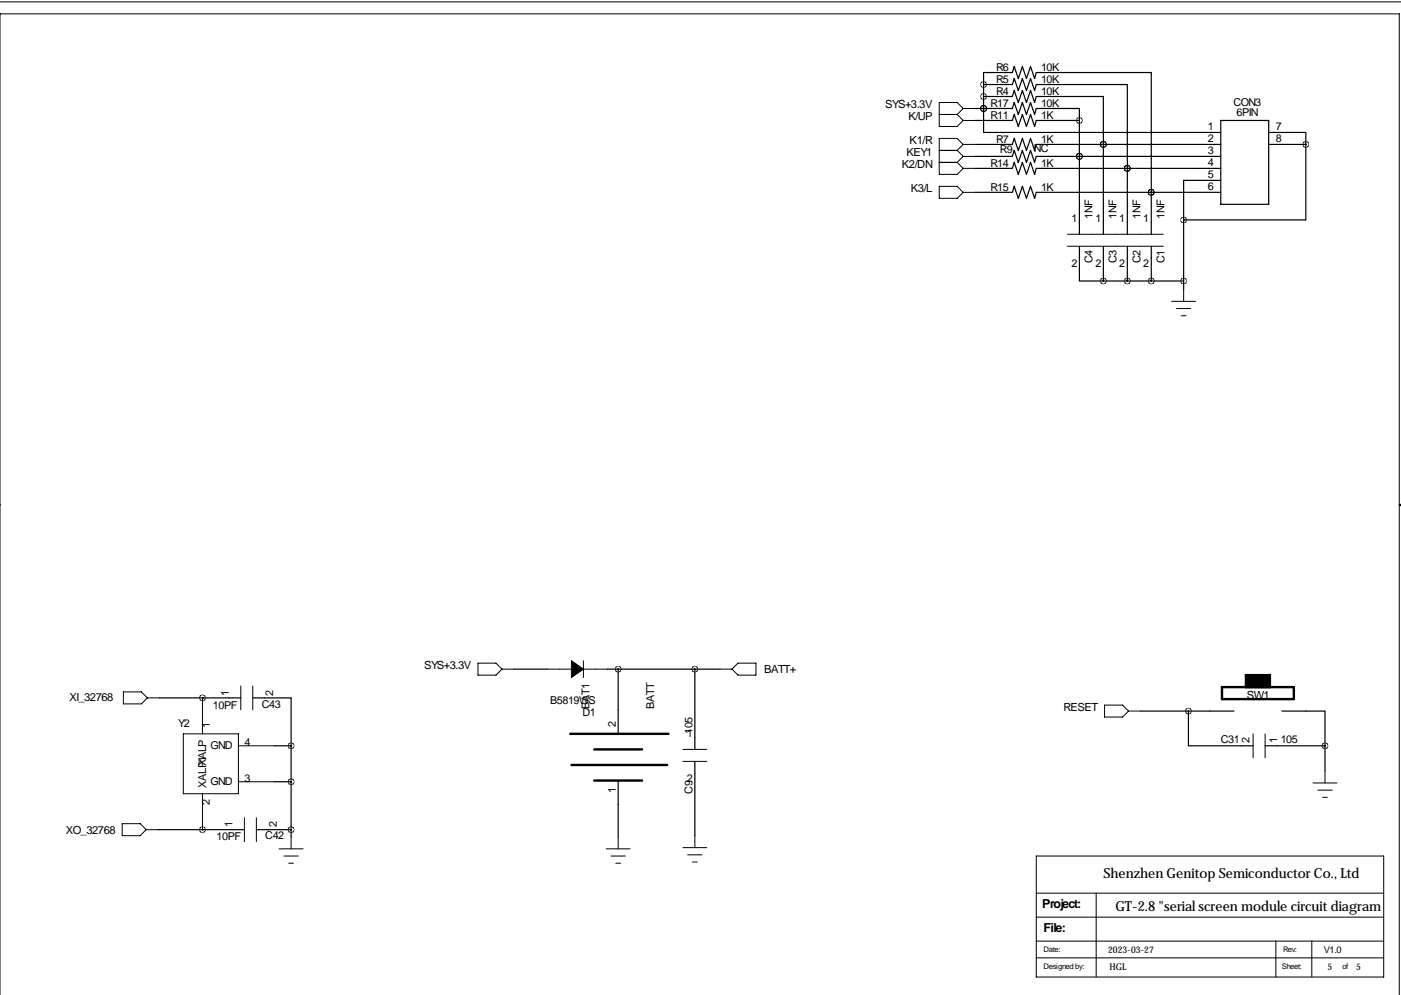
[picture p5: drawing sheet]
<svg xmlns="http://www.w3.org/2000/svg" width="297mm" height="211mm" viewBox="0 0 297 211" stroke-linecap="round" stroke-linejoin="round" font-family="sans-serif">
<g fill="none" stroke="#000" stroke-width=".21">
<path d="M0 .4h297.1M199.1 31.9h3.8M199.1 39.5h3.8l1.3 1.3-1.3 1.3h-3.8zM199.1 34.4h3.8M199.1 24.3h3.8M202.9 31.9l1.3 1.3M202.9 34.4l1.3 1.3M202.9 24.3l1.3 1.2M204.2 30.6h2.6M204.2 30.6l-1.3 1.3M204.2 23l-1.3-1.3h-3.8v5.1h3.8l1.3-1.3M204.2 30.6l-1.3-1.2h-3.8v7.6h3.8l1.3-1.3"/>
<path d="M204.2 33.2h2.6M204.2 33.2l-1.3 1.2M204.2 35.7h2.6M204.2 25.5h2.6M204.2 23h2.6M204.2 23l-1.3 1.3M204.2 40.8h2.6M226.3 49.7h20.3M226.3 52.2h20.3M248.4 63.9h5.1M249.4 65.4h3.1M250.4 66.9h1.1"/>
<path d="M251 61.4v2.5M-.1 107.1h.1M296.7 107.1h.4M296.7 107.1l.4 .2M297.1 106.9l-.4 .2M26.2 146.7h3.8l1.2 1.3-1.2 1.2h-3.8zM31.2 148h2.6M38.9 155.6h11.6v12.7h-11.6zM42.9 148v7.6M50.5 158.1h7.7M51.1 145.4v5.1M53.6 145.4v5.1"/>
<path d="M101.3 140.6h3.9l1.2 1.3-1.2 1.2h-3.9zM106.4 141.9h2.6M116.1 141.9h5.1M123.7 140.1v3.6M123.7 141.9h5.1M144.8 158.9h5.1M152.7 141.9h2.5M156.5 140.6h3.8v2.5h-3.8l-1.3-1.2zM234.2 149.5h3.8l1.3 1.3-1.3 1.2h-3.8zM239.3 150.8h2.5M265.7 155.6v5.1M268.2 155.6v5.1"/>
<path d="M25.9 174.6h3.8l1.3 1.3-1.3 1.3h-3.8zM31 175.9h2.5M42.9 168.3v7.6M50.5 165.7h7.7M51.8 173.4v5M54.4 173.4v5M59.2 180h5.1M61.7 177.4v2.6M128.5 180h5.1M131.1 177.4v2.6M144.8 161.4h5.1M144.8 179.7h5.1"/>
<path d="M147.3 177.2v2.5M278.4 166h5.1M279.4 167.5h3M280.4 169.1h1M280.9 163.5v2.5M60.2 181.5h3M61.2 183h1M129.5 181.5h3.1M130.6 183h1M145.8 181.2h3M146.8 182.8h1M219.7 199.5h73.7"/>
<path d="M219.7 194.5h73.7M219.7 181.5h73.7v25.7h-73.7zM219.7 189.4h73.7M232.4 189.4v17.8M270.5 199.5v7.7M278.1 199.5v7.7M0 211v-208.1h296.7v208.1M219.7 203.1h73.7"/>
</g>
<path d="M120.9 155.6h20.8M126 158.9h10.1M259.1 145.7h15.2v2.5h-15.2zM121.2 162.2h20.3M126 165.5h10.1" fill="none" stroke="#000" stroke-width=".51"/>
<g fill="none" stroke="#000" stroke-width=".25">
<path d="M208.5 17.9h6.1l.4-1.2 .9 2.5 .9-2.5 .8 2.5 .9-2.5 .9 2.5 .3-1.3h19.3v17.8M208.5 17.9v-2.5h6.1l.4-1.3 .9 2.6 .9-2.6 .8 2.6 .9-2.6 .9 2.6 .3-1.3h24.4v25.4M208.5 17.9v5.1M206.8 23h7.8l.4-1.3 .9 2.6 .9-2.6 .8 2.6 .9-2.6 .9 2.6 .3-1.3h9.2v2.5M206.8 25.5h7.8l.4-1.2 .9 2.5 .9-2.5 .8 2.5 .9-2.5 .9 2.5 .3-1.3h9.2M206.8 30.6h7.8l.4-1.2 .9 2.5 .9-2.5 .8 2.5 .9-2.5 .9 2.5 .3-1.3h39.1M206.8 33.2h7.8l.4-1.3 .9 2.5 .9-2.5 .8 2.5 .9-2.5 .9 2.5 .3-1.2h39.1M206.8 35.7h7.8l.4-1.3 .9 2.6 .9-2.6 .8 2.6 .9-2.6 .9 2.6 .3-1.3h39.1M208.5 23v5.1h50.3M208.5 20.5h6.1l.4-1.3 .9 2.5 .9-2.5 .8 2.5 .9-2.5 .9 2.5 .3-1.2h14.2v10.1M208.5 23h.1M228.9 33.2h.1"/>
<path d="M228.9 33.2v16.5M228.9 25.5v7.7M233.9 30.6h.1M233.9 30.6v19.1M239 35.7h.1M239 35.7v14M258.8 38.2h-7.8v8.4M258.8 25.5h10.2v17.8h-10.2zM269 28.1h7.9v2.5M269 30.6h7.9M276.9 30.6v16h-25.9M206.8 40.8h7.8l.4-1.3 .9 2.6 .9-2.6 .8 2.6 .9-2.6 .9 2.6 .3-1.3h39.1"/>
<path d="M228.9 52.2v7.4h5M233.9 52.2v7.4M233.9 59.6h17.1M239 52.2v7.4M244.1 52.2v7.4M244.1 40.8h.1M244.1 40.8v8.9M251 46.6v14.8M33.8 148h17.3M42.9 148h.1M53.6 148h8.1v10.1M58.2 158.1h3.5"/>
<path d="M61.7 158.1v19.3M109 141.9h7.1M128.8 141.9h23.9M131.1 141.9v13.7M147.3 141.9v17M241.8 150.8h19.8M252 150.8v7.3h13.7M268.2 158.1h12.7M271.8 150.8h9.1v7.3M280.9 158.1v5.4M33.5 175.9h18.3M42.9 175.9h.1"/>
<path d="M54.4 175.9h7.3M58.2 165.7h3.5M131.1 165.5v11.9M147.3 161.4v15.8"/>
</g>
<path d="M264.2 143.1h5v2.6h-5z" fill="#000" stroke="#000" stroke-width=".51"/>
<path d="M121.2 140.1l2.5 1.8-2.5 1.8z" fill="#000" stroke="#000" stroke-width=".21"/>
<path d="M61.7 165.7a.05 .05 0 0 0 .1 0 .05 .05 0 0 0-.1 0zM61.7 158.1a.05 .05 0 0 0 .1 0 .05 .05 0 0 0-.1 0zM42.9 148a.05 .05 0 0 0 .1 0 .05 .05 0 0 0-.1 0zM61.7 175.9a.05 .05 0 0 0 .1 0 .05 .05 0 0 0-.1 0zM42.9 175.9a.05 .05 0 0 0 .1 0 .05 .05 0 0 0-.1 0zM251.9 150.8a.05 .05 0 0 0 .1 0 .05 .05 0 0 0-.1 0zM280.9 158.1a.05 .05 0 0 0 .1 0 .05 .05 0 0 0-.1 0zM131 141.9a.05 .05 0 0 0 .1 0 .05 .05 0 0 0-.1 0zM147.3 141.9a.05 .05 0 0 0 .1 0 .05 .05 0 0 0-.1 0zM276.8 30.6a.05 .05 0 0 0 .1 0 .05 .05 0 0 0-.1 0zM250.9 46.6a.05 .05 0 0 0 .1 0 .05 .05 0 0 0-.1 0zM208.5 23a.05 .05 0 0 0 .1 0 .05 .05 0 0 0-.1 0zM208.5 17.9a.05 .05 0 0 0 .1 0 .05 .05 0 0 0-.1 0zM208.5 20.5a.05 .05 0 0 0 .1 0 .05 .05 0 0 0-.1 0zM208.5 23a.05 .05 0 0 0 .1 0 .05 .05 0 0 0-.1 0zM250.9 59.6a.05 .05 0 0 0 .1 0 .05 .05 0 0 0-.1 0zM244 59.6a.05 .05 0 0 0 .1 0 .05 .05 0 0 0-.1 0zM239 59.6a.05 .05 0 0 0 .1 0 .05 .05 0 0 0-.1 0zM233.9 59.6a.05 .05 0 0 0 .1 0 .05 .05 0 0 0-.1 0zM244 40.8a.05 .05 0 0 0 .1 0 .05 .05 0 0 0-.1 0zM244 40.8a.05 .05 0 0 0 .1 0 .05 .05 0 0 0-.1 0zM239 35.7a.05 .05 0 0 0 .1 0 .05 .05 0 0 0-.1 0zM239 35.7a.05 .05 0 0 0 .1 0 .05 .05 0 0 0-.1 0zM233.9 30.6a.05 .05 0 0 0 .1 0 .05 .05 0 0 0-.1 0zM233.9 30.6a.05 .05 0 0 0 .1 0 .05 .05 0 0 0-.1 0zM228.8 33.2a.05 .05 0 0 0 .1 0 .05 .05 0 0 0-.1 0zM228.8 33.2a.05 .05 0 0 0 .1 0 .05 .05 0 0 0-.1 0zM228.8 25.5a.05 .05 0 0 0 .1 0 .05 .05 0 0 0-.1 0z" fill="#000" stroke="#000" stroke-width="1.3"/>
<g font-size="3">
<text x="233.9" y="186.1">Shenzhen Genitop Semiconductor Co., Ltd</text>
<text x="236.5" y="193.2">GT-2.8 &quot;serial screen module circuit diagram</text>
</g>
<g font-size="2.6">
<text x="221" y="192.4">Project:</text>
<text x="221.2" y="197.5">File:</text>
</g>
<g font-size="2.4">
<text x="187.7" y="23">SYS+3.3V</text>
<text x="192.6" y="25.5">K/UP</text>
<text x="191.2" y="35.7">K2/DN</text>
<text x="192.2" y="33.2">KEY1</text>
<text x="192.9" y="30.6">K1/R</text>
<text x="193.1" y="40.8">K3/L</text>
<text x="89.9" y="141.9">SYS+3.3V</text>
<text x="162" y="142.6">BATT+</text>
<text x="14.7" y="148.7">XI_32768</text>
<text x="264.3" y="148.2">SW1</text>
<text x="225.5" y="150.8">RESET</text>
<text x="14" y="176.9">XO_32768</text>
</g>
<g font-size="2.3">
<text x="211.2" y="17.6">R5</text>
<text x="211.2" y="15">R6</text>
<text x="220.7" y="17.6">10K</text>
<text x="220.7" y="15">10K</text>
<text x="210" y="22.6">R17</text>
<text x="211.2" y="20.1">R4</text>
<text x="220.7" y="22.6">10K</text>
<text x="220.7" y="20.1">10K</text>
<text x="261.5" y="22.5">CON3</text>
<text x="210" y="25.2">R11</text>
<text x="220.7" y="25.2">1K</text>
<text x="256.1" y="27.6">1</text>
<text x="262.2" y="24.5">6PIN</text>
<text x="270.5" y="27.6">7</text>
<text x="210" y="35.3">R14</text>
<text x="211.2" y="30.3">R7</text>
<text x="212" y="32.4">R9</text>
<text x="219.2" y="32.1">NC</text>
<text x="220.7" y="30.3">1K</text>
<text x="220.7" y="35.3">1K</text>
<text x="256.1" y="30.1">2</text>
<text x="256.1" y="32.7">3</text>
<text x="256.1" y="35.2">4</text>
<text x="270.5" y="30.1">8</text>
<text x="210" y="40.4">R15</text>
<text x="220.7" y="40.4">1K</text>
<text x="256.1" y="37.7">5</text>
<text x="256.1" y="40.3">6</text>
<text x="227.2" y="47.1">1</text>
<text x="231.6" y="46.4" transform="rotate(-90 231.6 46.4)">1NF</text>
<text x="232.2" y="47.1">1</text>
<text x="236.7" y="46.4" transform="rotate(-90 236.7 46.4)">1NF</text>
<text x="237.3" y="47.1">1</text>
<text x="241.8" y="46.4" transform="rotate(-90 241.8 46.4)">1NF</text>
<text x="242.4" y="47.1">1</text>
<text x="246.9" y="46.4" transform="rotate(-90 246.9 46.4)">1NF</text>
<text x="227.2" y="56.5">2</text>
<text x="231.7" y="55.8" transform="rotate(-90 231.7 55.8)">C4</text>
<text x="232.2" y="56.5">2</text>
<text x="236.7" y="55.8" transform="rotate(-90 236.7 55.8)">C3</text>
<text x="237.3" y="56.5">2</text>
<text x="241.8" y="55.8" transform="rotate(-90 241.8 55.8)">C2</text>
<text x="242.4" y="56.5">2</text>
<text x="246.9" y="55.8" transform="rotate(-90 246.9 55.8)">C1</text>
<text x="48.5" y="147.5" transform="rotate(-90 48.5 147.5)">1</text>
<text x="57.9" y="147.5" transform="rotate(-90 57.9 147.5)">2</text>
<text x="116.6" y="149.2">B5819WS</text>
<text x="37.8" y="154.1">Y2</text>
<text x="44.5" y="154.3" transform="rotate(-90 44.5 154.3)">1</text>
<text x="45.2" y="150.3">10PF</text>
<text x="55.5" y="150">C43</text>
<text x="123.5" y="151.8">D1</text>
<text x="125" y="150.3" transform="rotate(-90 125 150.3)">BAT1</text>
<text x="130.6" y="154.1" transform="rotate(-90 130.6 154.1)">2</text>
<text x="138.7" y="150.3" transform="rotate(-90 138.7 150.3)">BATT</text>
<text x="146.8" y="155.6" transform="rotate(-90 146.8 155.6)">105</text>
<text x="44.7" y="158.9">GND</text>
<text x="51.8" y="158.1">4</text>
<text x="145.6" y="156.4">1</text>
<text x="258.8" y="157.6">C31</text>
<text x="264.9" y="157.6" transform="rotate(-90 264.9 157.6)">2</text>
<text x="270.8" y="157.6" transform="rotate(-90 270.8 157.6)">1</text>
<text x="271.5" y="157.6">105</text>
<text x="43.7" y="167" transform="rotate(-90 43.7 167)">XALP1</text>
<text x="43.7" y="162.4" transform="rotate(-90 43.7 162.4)">XALP</text>
<text x="44.7" y="166.5">GND</text>
<text x="51.8" y="165.7">3</text>
<text x="145.6" y="165.8">2</text>
<text x="44.5" y="170.7" transform="rotate(-90 44.5 170.7)">2</text>
<text x="130.6" y="168.2" transform="rotate(-90 130.6 168.2)">1</text>
<text x="146.8" y="168.3" transform="rotate(-90 146.8 168.3)">C9</text>
<text x="45.9" y="178.2">10PF</text>
<text x="49.3" y="175.4" transform="rotate(-90 49.3 175.4)">1</text>
<text x="56.2" y="178">C42</text>
<text x="58.7" y="175.4" transform="rotate(-90 58.7 175.4)">2</text>
</g>
<g font-size="2">
<text x="235" y="202.1">2023-03-27</text>
<text x="280.7" y="202.1">V1.0</text>
<text x="235.2" y="205.6">HGL</text>
<text x="281.4" y="205.6">5</text>
<text x="287.5" y="205.6">5</text>
</g>
<g font-size="1.6">
<text x="221.2" y="201.8">Date:</text>
<text x="272" y="201.8">Rev:</text>
<text x="221.2" y="205.4">Designed by:</text>
<text x="271.8" y="205.4">Sheet:</text>
<text x="284.6" y="205.4">of</text>
</g>
</svg>
